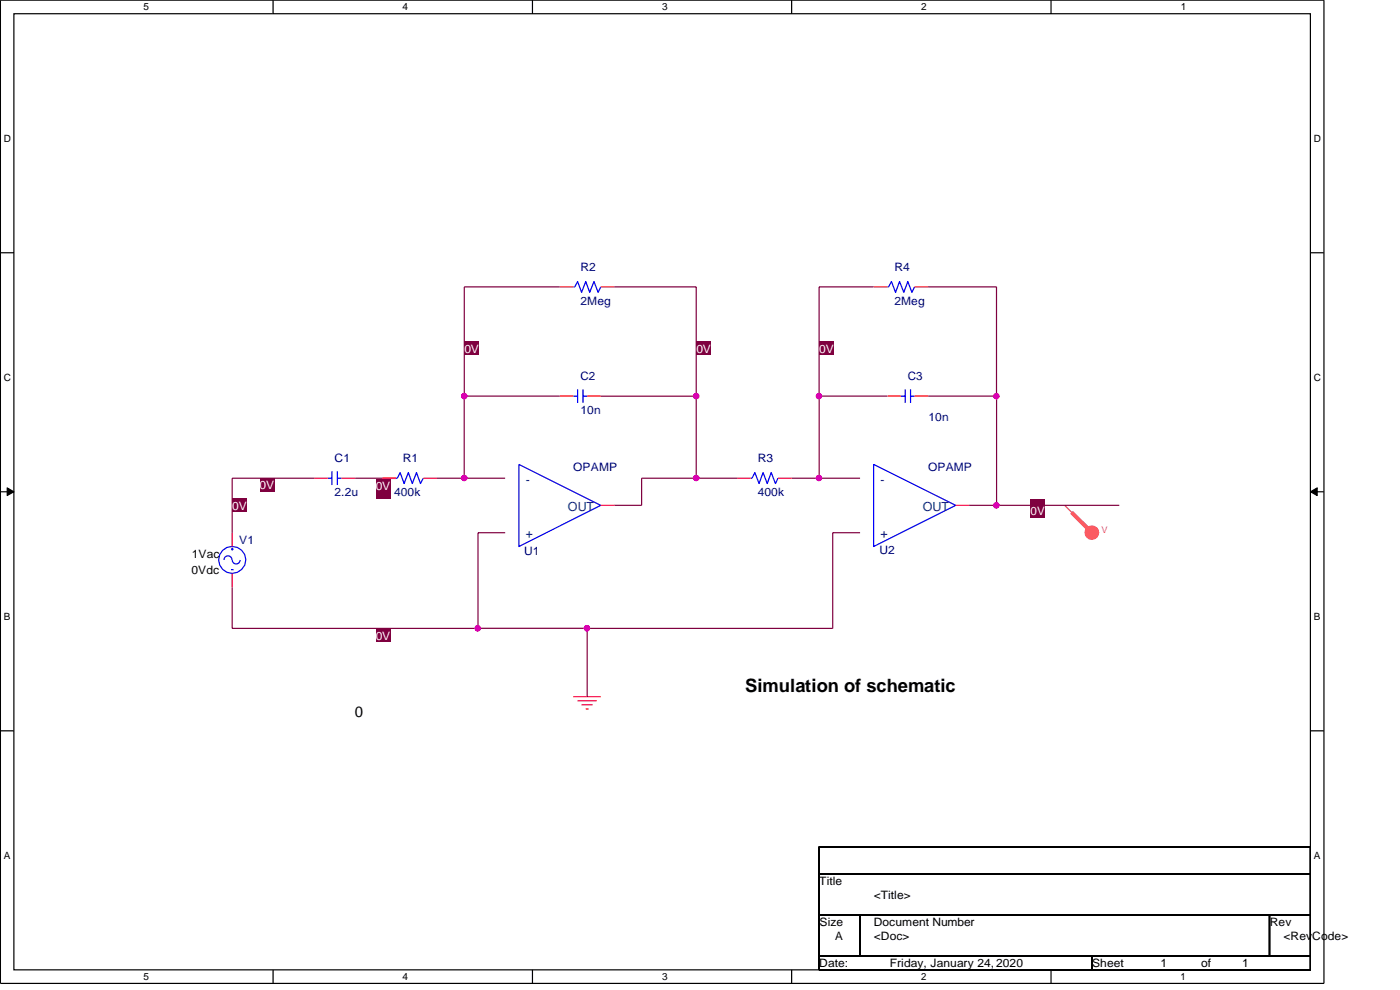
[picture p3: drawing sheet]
<svg xmlns="http://www.w3.org/2000/svg" width="297mm" height="210mm" viewBox="0 0 297 210" stroke-linecap="round" stroke-linejoin="round" font-family="sans-serif">
<g fill="none" stroke="#000" stroke-width=".25">
<path d="M.1 0h280.8v208.5h-280.8zM2.9 2.9h275.1v202.7h-275.1zM57.9 0v2.9M113 0v2.9M168 0v2.9M223 0v2.9M.1 53.6h2.9M278 53.6h2.9M.1 104.3h2.9M278 104.3h2.9M.1 154.9h2.9M278 154.9h2.9"/>
<path d="M173.8 179.5h104.2v5.8h-104.2zM173.8 185.3h104.2v8.7h-104.2zM173.8 194h8.7v8.7h-8.7zM182.5 194h86.9v8.7h-86.9zM269.4 194h8.6v8.7h-8.6zM57.9 205.6v2.9M113 205.6v2.9M168 205.6v2.9M173.8 202.7h57.9v2.9h-57.9zM223 205.6v2.9M231.7 202.7h46.3v2.9h-46.3z"/>
</g>
<path d="M1.5 103.4l1.5 .9-1.5 .8zM278 104.3l1.5-.9v1.7z" fill="#000"/>
<path d="M1.5 103.4l1.5 .9-1.5 .8zM278 104.3l1.5-.9v1.7z" fill="none" stroke="#000" stroke-width=".21"/>
<path d="M121.7 147.7h5.8M122.6 148.6h4M123.4 149.4h2.3M124.3 150.3h.6" fill="none" stroke="#f00" stroke-width=".25"/>
<circle cx="231.7" cy="112.9" r="1.44" fill="#ff5454"/>
<g fill="none" stroke="#ff5454" stroke-width=".25">
<path d="M225.9 107.1l5.8 5.8"/>
<circle cx="231.7" cy="112.9" r="1.44"/>
</g>
<path d="M227.4 108.6l4.3 4.3" fill="none" stroke="#ff5454" stroke-width=".85" stroke-linecap="butt"/>
<g fill="none" stroke="#00f" stroke-width=".25">
<path d="M121.7 60.8h.3l.6-1.1 .8 2.3 .9-2.3 .8 2.3 .9-2.3 .9 2.3 .6-1.2M188.3 60.8h.2l.6-1.1 .9 2.3 .9-2.3 .9 2.3 .8-2.3 .9 2.3 .5-1.2M70.4 99.9v2.9M71.6 99.9v2.9M110.1 98.5l17.4 8.6-17.4 8.8zM121.7 84h.9M122.6 82.6v2.8M123.7 82.6v2.8M123.7 84h.9M185.4 98.5l17.4 8.6-17.4 8.8zM191.2 84h.9M192.1 82.6v2.8"/>
<path d="M193.2 84h.8M193.2 82.6v2.8M47.5 118.7a.85 .85 0 0 1 .9-.9 .85 .85 0 0 1 .8 .9M49 116.4h.6M49.3 118.7a.85 .85 0 0 0 .8 .9 .85 .85 0 0 0 .9-.9M69.6 101.4h.8M71.6 101.4h.9M84 101.4h.3M84.3 101.4l.6-1.2 .8 2.3 .9-2.3 .9 2.3 .9-2.3 .8 2.3 .6-1.1M159.3 101.4h.3M159.6 101.4l.6-1.2 .9 2.3 .8-2.3 .9 2.3 .8-2.3 .9 2.3 .6-1.1M49 120.8h.6"/>
<circle cx="49.3" cy="118.7" r="2.87"/>
</g>
<g fill="none" stroke="#f00" stroke-width=".25">
<path d="M118.8 60.8h2.9M127.5 60.8h2.9M185.4 60.8h2.9M194 60.8h3M118.8 84h2.9M124.6 84h2.9M188.3 84h2.9M194 84h3M49.3 112.9v3M66.7 101.4h2.8M72.5 101.4h2.8M89.8 101.4h2.9"/>
<path d="M127.5 107.1h2.9M156.4 101.4h2.9M165.1 101.4h2.9M202.8 107.1h2.9M49.3 121.6v2.9"/>
</g>
<path d="M49.1 116.4h.3" fill="none" stroke="#00f" stroke-width=".59"/>
<path d="M81.1 101.5h2.9M81.1 101.3h2.9" fill="none" stroke="#f00" stroke-width=".21"/>
<path d="M98.5 60.8v23.2" fill="none" stroke="#7f003f" stroke-width=".25"/>
<circle cx="98.5" cy="84" r=".55" fill="#f0f"/>
<circle cx="98.5" cy="84" r=".55" fill="none" stroke="#f0f" stroke-width=".25"/>
<path d="M98.5 60.8h20.3M130.4 60.8h17.3v23.2h-20.2M185.3 60.8h-11.5v23.2M197 60.8h14.4v23.2M118.8 84h-20.3v17.4" fill="none" stroke="#7f003f" stroke-width=".25"/>
<circle cx="147.7" cy="84" r=".56" fill="#f0f"/>
<circle cx="147.7" cy="84" r=".56" fill="none" stroke="#f0f" stroke-width=".25"/>
<path d="M147.7 84v17.4M173.8 84h14.5" fill="none" stroke="#7f003f" stroke-width=".25"/>
<circle cx="173.8" cy="84" r=".55" fill="#f0f"/>
<circle cx="173.8" cy="84" r=".55" fill="none" stroke="#f0f" stroke-width=".25"/>
<path d="M173.8 84v17.4M197 84h14.5v23.1" fill="none" stroke="#7f003f" stroke-width=".25"/>
<circle cx="211.4" cy="84" r=".55" fill="#f0f"/>
<circle cx="211.4" cy="84" r=".55" fill="none" stroke="#f0f" stroke-width=".25"/>
<circle cx="211.4" cy="107.1" r=".56" fill="#f0f"/>
<circle cx="211.4" cy="107.1" r=".56" fill="none" stroke="#f0f" stroke-width=".25"/>
<path d="M66.7 101.4h-17.4v11.5M75.4 101.4h5.8M92.7 101.4h5.8" fill="none" stroke="#7f003f" stroke-width=".25"/>
<circle cx="98.5" cy="101.3" r=".55" fill="#f0f"/>
<circle cx="98.5" cy="101.3" r=".55" fill="none" stroke="#f0f" stroke-width=".25"/>
<path d="M98.5 101.4h8.7M136.1 101.4h11.6" fill="none" stroke="#7f003f" stroke-width=".25"/>
<circle cx="147.7" cy="101.3" r=".56" fill="#f0f"/>
<circle cx="147.7" cy="101.3" r=".56" fill="none" stroke="#f0f" stroke-width=".25"/>
<path d="M136.1 101.4v5.7M147.7 101.4h8.7M168 101.4h14.5" fill="none" stroke="#7f003f" stroke-width=".25"/>
<circle cx="173.8" cy="101.3" r=".55" fill="#f0f"/>
<circle cx="173.8" cy="101.3" r=".55" fill="none" stroke="#f0f" stroke-width=".25"/>
<path d="M107.2 112.9h-5.8v20.3h-52.1v-8.7M130.4 107.1h5.7M182.5 112.9h-5.8v20.3M205.7 107.1h31.8" fill="none" stroke="#7f003f" stroke-width=".25"/>
<circle cx="101.4" cy="133.2" r=".56" fill="#f0f"/>
<circle cx="101.4" cy="133.2" r=".56" fill="none" stroke="#f0f" stroke-width=".25"/>
<path d="M101.4 133.2h23.2v14.5M124.6 133.2h52.1" fill="none" stroke="#7f003f" stroke-width=".25"/>
<circle cx="124.5" cy="133.2" r=".56" fill="#f0f"/>
<circle cx="124.5" cy="133.2" r=".56" fill="none" stroke="#f0f" stroke-width=".25"/>
<circle cx="98.5" cy="84" r=".55" fill="#f0f"/>
<circle cx="98.5" cy="84" r=".55" fill="none" stroke="#f0f" stroke-width=".25"/>
<circle cx="147.7" cy="84" r=".56" fill="#f0f"/>
<circle cx="147.7" cy="84" r=".56" fill="none" stroke="#f0f" stroke-width=".25"/>
<circle cx="173.8" cy="84" r=".55" fill="#f0f"/>
<circle cx="173.8" cy="84" r=".55" fill="none" stroke="#f0f" stroke-width=".25"/>
<circle cx="211.4" cy="84" r=".55" fill="#f0f"/>
<circle cx="211.4" cy="84" r=".55" fill="none" stroke="#f0f" stroke-width=".25"/>
<circle cx="211.4" cy="107.1" r=".56" fill="#f0f"/>
<circle cx="211.4" cy="107.1" r=".56" fill="none" stroke="#f0f" stroke-width=".25"/>
<circle cx="98.5" cy="101.3" r=".55" fill="#f0f"/>
<circle cx="98.5" cy="101.3" r=".55" fill="none" stroke="#f0f" stroke-width=".25"/>
<circle cx="147.7" cy="101.3" r=".56" fill="#f0f"/>
<circle cx="147.7" cy="101.3" r=".56" fill="none" stroke="#f0f" stroke-width=".25"/>
<circle cx="173.8" cy="101.3" r=".55" fill="#f0f"/>
<circle cx="173.8" cy="101.3" r=".55" fill="none" stroke="#f0f" stroke-width=".25"/>
<circle cx="101.4" cy="133.2" r=".56" fill="#f0f"/>
<circle cx="101.4" cy="133.2" r=".56" fill="none" stroke="#f0f" stroke-width=".25"/>
<circle cx="124.5" cy="133.2" r=".56" fill="#f0f"/>
<circle cx="124.5" cy="133.2" r=".56" fill="none" stroke="#f0f" stroke-width=".25"/>
<g fill="#7f003f">
<path d="M98.5 72.4h3.2v2.9h-3.2z" fill-rule="evenodd"/>
<path d="M147.8 72.4h3.1v2.9h-3.1z" fill-rule="evenodd"/>
<path d="M173.8 72.4h3.2v2.9h-3.2z" fill-rule="evenodd"/>
<path d="M55.1 101.4h3.2v2.8h-3.2z" fill-rule="evenodd"/>
<path d="M49.3 105.7h3.2v2.9h-3.2z" fill-rule="evenodd"/>
<path d="M79.7 101.5h3.2v4.2h-3.2z" fill-rule="evenodd"/>
<path d="M218.7 105.9h3v3.9h-3z" fill-rule="evenodd"/>
<path d="M79.7 133.3h3.2v2.8h-3.2z" fill-rule="evenodd"/>
</g>
<text font-size="3.9" x="158.1" y="146.8">Simulation of schematic</text>
<text font-size="3.2" x="75.3" y="152">0</text>
<g font-size="2.7" fill="#003f7f">
<text x="111.6" y="102.6">-</text>
<text x="186.8" y="102.6">-</text>
<text x="120.5" y="108.4">OUT</text>
<text x="186.8" y="114">+</text>
<text x="195.8" y="108.4">OUT</text>
<text x="111.6" y="114.2">+</text>
</g>
<g font-size="2.5" fill="#00007f">
<text x="123.2" y="57.4">R2</text>
<text x="189.8" y="57.4">R4</text>
<text x="123.2" y="64.6">2Meg</text>
<text x="189.8" y="64.6">2Meg</text>
<text x="123.2" y="80.5">C2</text>
<text x="192.6" y="80.5">C3</text>
<text x="123.2" y="87.8">10n</text>
<text x="197" y="89.3">10n</text>
<text x="71" y="97.9">C1</text>
<text x="85.5" y="97.9">R1</text>
<text x="121.6" y="99.9">OPAMP</text>
<text x="160.8" y="97.9">R3</text>
<text x="197" y="99.9">OPAMP</text>
<text x="71" y="105.2">2.2u</text>
<text x="83.6" y="105.2">400k</text>
<text x="160.8" y="105.2">400k</text>
<text x="50.8" y="115.4">V1</text>
<text x="111.2" y="117.6">U1</text>
<text x="186.6" y="117.5">U2</text>
</g>
<g font-size="2.5" fill="#fff">
<text x="98.5" y="74.8">0V</text>
<text x="147.8" y="74.8">0V</text>
<text x="173.8" y="74.8">0V</text>
<text x="55.1" y="103.7">0V</text>
<text x="79.7" y="103.8">0V</text>
<text x="49.3" y="108.1">0V</text>
<text x="218.7" y="109.2">0V</text>
<text x="79.7" y="135.6">0V</text>
</g>
<g font-size="2.5">
<text x="40.7" y="118.3">1Vac</text>
<text x="40.6" y="121.8">0Vdc</text>
<text x="173.8" y="187.7">Title</text>
<text x="185.4" y="190.6">&lt;Title&gt;</text>
<text x="173.9" y="196.4">Size</text>
<text x="185.4" y="196.4">Document Number</text>
<text x="269.4" y="196.4">Rev</text>
<text x="177.2" y="199.3">A</text>
<text x="185.4" y="199.3">&lt;Doc&gt;</text>
<text x="272.3" y="199.3">&lt;RevCode&gt;</text>
<text x="173.8" y="205.1">Date:</text>
<text x="188.8" y="205.1">Friday, January 24, 2020</text>
<text x="231.7" y="205.1">Sheet</text>
<text x="246.2" y="205.1">1</text>
<text x="254.9" y="205.1">of</text>
<text x="263.6" y="205.1">1</text>
</g>
<g font-size="2.1">
<text x="30.4" y="2.2">5</text>
<text x="85.4" y="2.2">4</text>
<text x="140.5" y="2.2">3</text>
<text x="195.5" y="2.2">2</text>
<text x="250.5" y="2.2">1</text>
<text x=".8" y="30.1">D</text>
<text x="278.8" y="30.1">D</text>
<text x=".8" y="80.8">C</text>
<text x="278.8" y="80.8">C</text>
<text x=".8" y="131.5">B</text>
<text x="278.8" y="131.5">B</text>
<text x=".8" y="182.2">A</text>
<text x="278.8" y="182.2">A</text>
<text x="30.4" y="207.8">5</text>
<text x="85.4" y="207.8">4</text>
<text x="140.5" y="207.8">3</text>
<text x="195.5" y="207.8">2</text>
<text x="250.5" y="207.8">1</text>
</g>
<text font-size="1.9" fill="#ff5454" x="233.7" y="113.1">V</text>
</svg>
